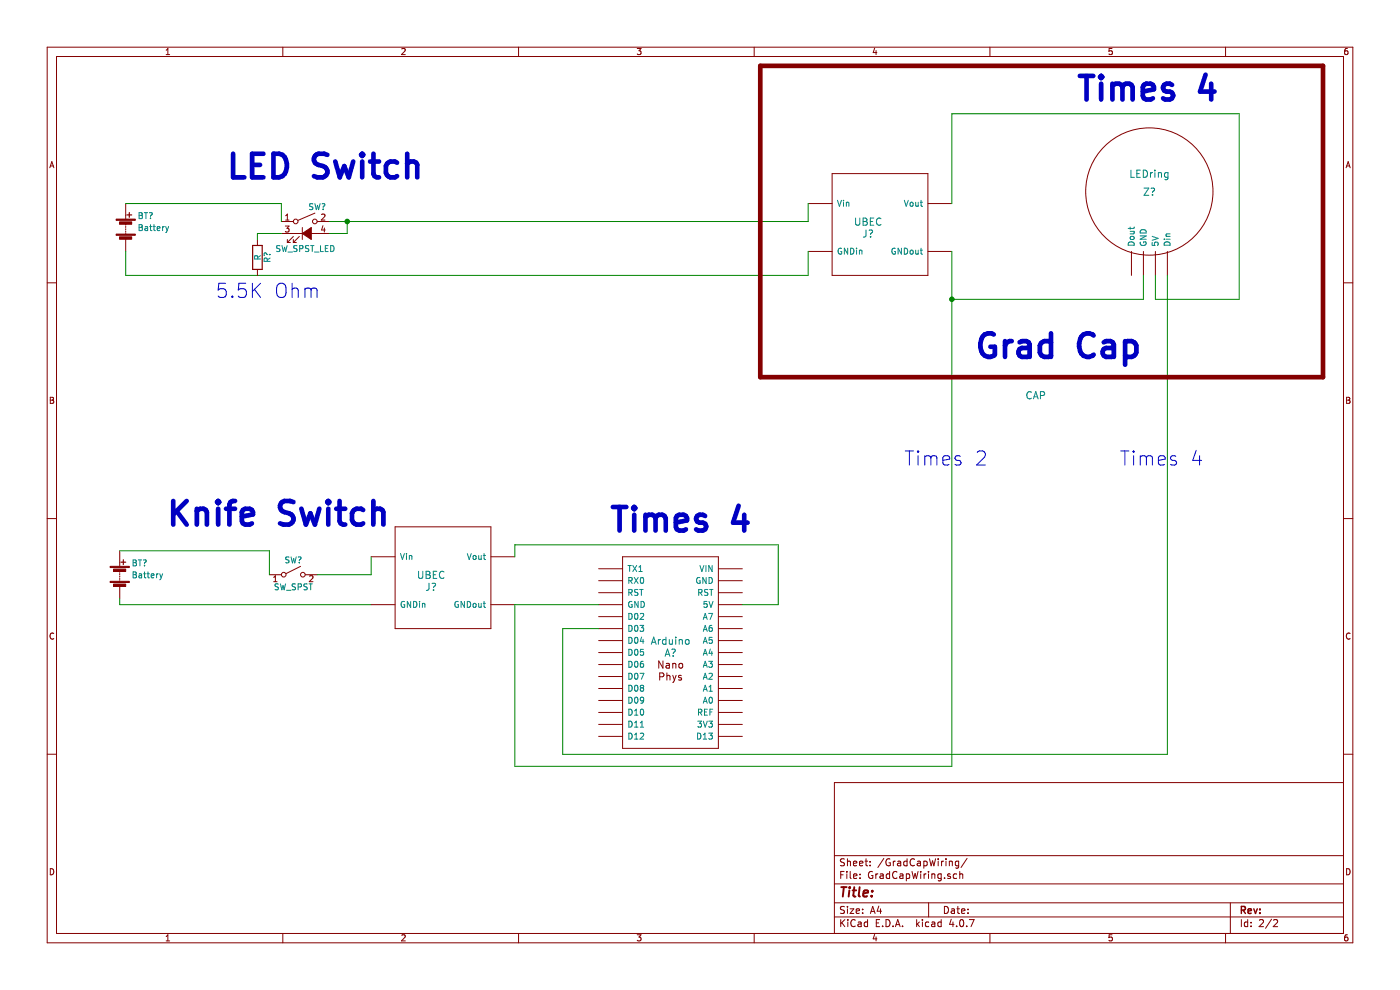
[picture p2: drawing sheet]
EESchema Schematic File Version 2
LIBS:power
LIBS:device
LIBS:switches
LIBS:relays
LIBS:motors
LIBS:transistors
LIBS:conn
LIBS:linear
LIBS:regul
LIBS:74xx
LIBS:cmos4000
LIBS:adc-dac
LIBS:memory
LIBS:xilinx
LIBS:microcontrollers
LIBS:dsp
LIBS:microchip
LIBS:analog_switches
LIBS:motorola
LIBS:texas
LIBS:intel
LIBS:audio
LIBS:interface
LIBS:digital-audio
LIBS:philips
LIBS:display
LIBS:cypress
LIBS:siliconi
LIBS:opto
LIBS:atmel
LIBS:contrib
LIBS:valves
LIBS:mdoLibrary
LIBS:Arduino_Nano-cache
LIBS:GradCap2017-cache
EELAYER 25 0
EELAYER END
$Descr A4 11693 8268
encoding utf-8
Sheet 2 2
Title ""
Date ""
Rev ""
Comp ""
Comment1 ""
Comment2 ""
Comment3 ""
Comment4 ""
$EndDescr
$Comp
L SW_SPST_LED SW?
U 1 1
P 2550 1950
F 0 "SW?" H 2575 2175 50  0000 L CNN
F 1 "SW_SPST_LED" H 2550 1825 50  0000 C CNN
F 2 "" H 2550 2250 50  0001 C CNN
F 3 "" H 2550 2250 50  0001 C CNN
	1    2550 1950
	1    0    0    -1  
$EndComp
$Comp
L SW_SPST SW?
U 1 1
P 2450 4800
F 0 "SW?" H 2450 4925 50  0000 C CNN
F 1 "SW_SPST" H 2450 4700 50  0000 C CNN
F 2 "" H 2450 4800 50  0001 C CNN
F 3 "" H 2450 4800 50  0001 C CNN
	1    2450 4800
	1    0    0    -1  
$EndComp
$Comp
L UBEC J?
U 1 1
P 3600 4900
F 0 "J?" H 3600 4900 60  0000 C CNN
F 1 "UBEC" H 3600 5000 60  0000 C CNN
F 2 "" H 3600 4900 60  0001 C CNN
F 3 "" H 3600 4900 60  0001 C CNN
	1    3600 4900
	1    0    0    -1  
$EndComp
$Comp
L UBEC J?
U 1 1
P 7250 1950
F 0 "J?" H 7250 1950 60  0000 C CNN
F 1 "UBEC" H 7250 2050 60  0000 C CNN
F 2 "" H 7250 1950 60  0001 C CNN
F 3 "" H 7250 1950 60  0001 C CNN
	1    7250 1950
	1    0    0    -1  
$EndComp
$Comp
L Battery BT?
U 1 1
P 1050 1900
F 0 "BT?" H 1150 2000 50  0000 L CNN
F 1 "Battery" H 1150 1900 50  0000 L CNN
F 2 "" V 1050 1960 50  0001 C CNN
F 3 "" V 1050 1960 50  0001 C CNN
	1    1050 1900
	1    0    0    -1  
$EndComp
$Comp
L Battery BT?
U 1 1
P 1000 4800
F 0 "BT?" H 1100 4900 50  0000 L CNN
F 1 "Battery" H 1100 4800 50  0000 L CNN
F 2 "" V 1000 4860 50  0001 C CNN
F 3 "" V 1000 4860 50  0001 C CNN
	1    1000 4800
	1    0    0    -1  
$EndComp
$Comp
L LEDring Z?
U 1 1
P 9600 1600
F 0 "Z?" H 9600 1600 60  0000 C CNN
F 1 "LEDring" H 9600 1750 60  0000 C CNN
F 2 "" H 9600 1750 60  0001 C CNN
F 3 "" H 9600 1750 60  0001 C CNN
	1    9600 1600
	1    0    0    -1  
$EndComp
$Comp
L Arduino A?
U 1 1
P 5600 5450
F 0 "A?" H 5600 5450 60  0000 C CNN
F 1 "Arduino" H 5600 5550 60  0000 C CNN
F 2 "" H 5600 5450 60  0000 C CNN
F 3 "" H 5600 5450 60  0000 C CNN
	1    5600 5450
	1    0    0    -1  
$EndComp
Text Notes 5100 4450 0    197  ~ 39
Times 4
Text Notes 9000 850  0    197  ~ 39
Times 4
Wire Wire Line
	4300 5050 5000 5050
Wire Wire Line
	7950 2100 7950 6400
Wire Wire Line
	7950 6400 4300 6400
Wire Wire Line
	4300 6400 4300 5050
Wire Wire Line
	9550 2300 9550 2500
Wire Wire Line
	9550 2500 7950 2500
Connection ~ 7950 2500
Wire Wire Line
	7950 1700 7950 950 
Wire Wire Line
	7950 950  10350 950 
Wire Wire Line
	10350 950  10350 2500
Wire Wire Line
	10350 2500 9650 2500
Wire Wire Line
	9650 2500 9650 2300
Wire Wire Line
	2650 4800 3100 4800
Wire Wire Line
	3100 4800 3100 4650
Wire Wire Line
	1000 5000 1000 5050
Wire Wire Line
	1000 5050 3100 5050
Wire Wire Line
	1000 4600 2250 4600
Wire Wire Line
	2250 4600 2250 4800
Wire Wire Line
	1050 1700 2350 1700
Wire Wire Line
	2350 1700 2350 1850
Wire Wire Line
	1050 2100 1050 2300
Wire Wire Line
	1050 2300 6750 2300
Wire Wire Line
	6750 2300 6750 2100
Wire Wire Line
	2750 1850 6750 1850
Wire Wire Line
	6750 1850 6750 1700
Wire Wire Line
	2900 1850 2900 1950
Wire Wire Line
	2900 1950 2750 1950
Connection ~ 2900 1850
$Comp
L R R?
U 1 1
P 2150 2150
F 0 "R?" V 2230 2150 50  0000 C CNN
F 1 "R" V 2150 2150 50  0000 C CNN
F 2 "" V 2080 2150 50  0001 C CNN
F 3 "" H 2150 2150 50  0001 C CNN
	1    2150 2150
	1    0    0    -1  
$EndComp
Wire Wire Line
	2350 1950 2150 1950
Wire Wire Line
	2150 1950 2150 2000
Wire Wire Line
	4300 4650 4300 4550
Wire Wire Line
	4300 4550 6500 4550
Wire Wire Line
	6500 4550 6500 5050
Wire Wire Line
	6500 5050 6200 5050
Wire Wire Line
	5000 5250 4700 5250
Wire Wire Line
	4700 5250 4700 6300
Wire Wire Line
	4700 6300 9750 6300
Wire Wire Line
	9750 6300 9750 2300
Text Notes 1400 4400 0    197  ~ 39
Knife Switch
Text Notes 1900 1500 0    197  ~ 39
LED Switch
Text Notes 1800 2500 0    118  ~ 0
5.5K Ohm
Text Notes 7550 3900 0    118  ~ 0
Times 2
Text Notes 9350 3900 0    118  ~ 0
Times 4
$Comp
L CAP U?
U 1 1
P 7350 3000
F 0 "U?" H 7350 3000 60  0001 C CNN
F 1 "CAP" H 8650 2700 60  0000 C CNN
F 2 "" H 7350 3000 60  0001 C CNN
F 3 "" H 7350 3000 60  0001 C CNN
	1    7350 3000
	1    0    0    -1  
$EndComp
$EndSCHEMATC
